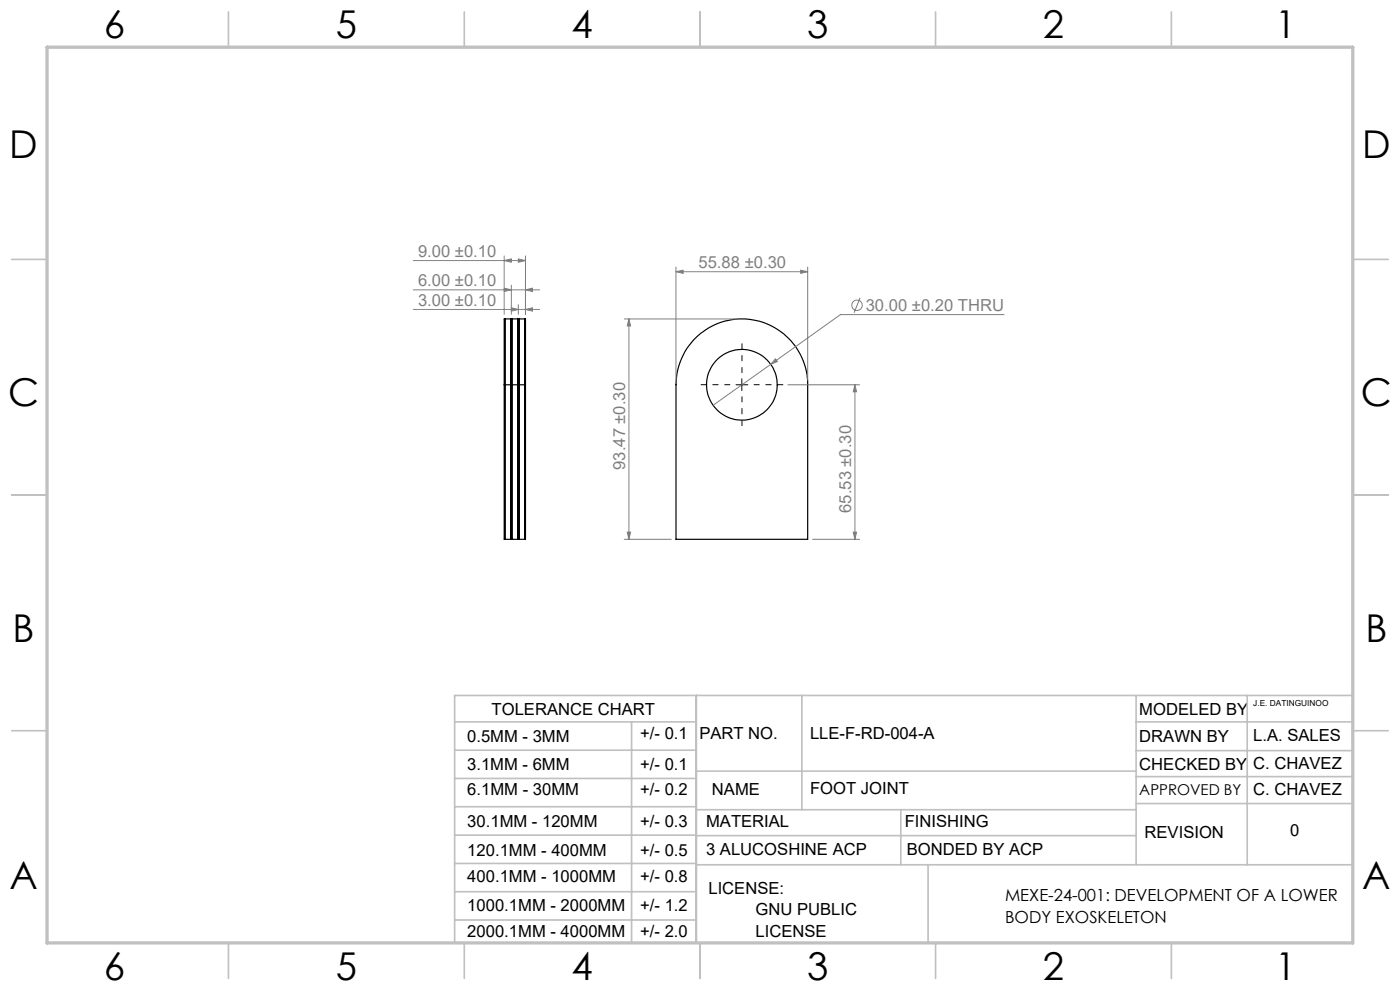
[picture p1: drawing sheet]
<svg xmlns="http://www.w3.org/2000/svg" width="297mm" height="210mm" viewBox="0 0 297 210" stroke-linecap="round" stroke-linejoin="round" font-family="sans-serif">
<g fill="none" stroke="#000" stroke-width=".25">
<path d="M107.1 67.7v46.7M108.3 67.7v46.7M108.5 67.7v46.7M108.6 67.7v46.7M109.9 67.7v46.7M110 67.7v46.7M110.1 67.7v46.7M111.3 67.7v46.7M147.5 71.7a14 14 0 0 1 15.2-3 14 14 0 0 1 8.6 12.9v32.8h-27.9v-32.8a14.2 14.2 0 0 1 4.1-9.9zM107 81.6v-13.9h4.5v13.9M107 81.6h4.5M107 81.6v32.8h4.5v-32.8"/>
<circle cx="157.4" cy="81.6" r="7.5"/>
</g>
<g fill="none" stroke="#808080" stroke-width=".21">
<path d="M87.7 55.3h23.8M107 55.3l1.5-.4v.7zM107 54.3v12.4M110 54.9l1.5 .4-1.5 .3zM111.5 54.3v12.4M143.4 57.6l1.5-.3v.7zM143.4 56.6v24M143.4 57.6h27.9M169.9 57.3l1.4 .3-1.4 .4zM171.3 56.6v24M87.7 65.6h26.8M87.7 61.5h26.8"/>
<path d="M107 61.1l1.5 .4-1.5 .3zM108.5 65.3l1.5 .3-1.5 .4zM108.5 60.5v6.2M110 64.6v2.1M111.5 65.6l1.5-.3v.7zM111.5 61.5l1.5-.4v.7zM132.4 67.7h24M133.4 67.7l.4 1.4h-.7zM133.4 67.7v46.7M163.5 77.3l-12.2 8.7M164.5 76.1l.4 .6-1.4 .6zM182.5 63.2l-1.3 3.1"/>
<path d="M213 66.7h-34.7l-14.8 10.6M167.1 81.6h15.3M181.4 81.6l.3 1.5h-.7zM181.4 81.6v32.8M132.4 114.4h10M133.1 112.9h.7l-.4 1.5zM172.4 114.4h10M181 112.9h.7l-.3 1.5z"/>
<circle cx="181.8" cy="64.7" r="1.1"/>
</g>
<path d="M157.4 79.1v-6.2M154.9 81.6h-6.2M157.4 84.1v6.3M159.9 81.6h6.3" fill="none" stroke="#000" stroke-width=".21" stroke-dasharray="15.2 1.3 1.3 1.3" stroke-dashoffset="14" stroke-linecap="butt"/>
<path d="M156.1 81.6h2.5M157.4 80.4v2.5" fill="none" stroke="#000" stroke-width=".21"/>
<g fill="none" stroke="#c0c0c0" stroke-width=".35">
<path d="M48.5 2.5v7.5M98.5 2.5v7.5M148.5 2.5v7.5M198.5 2.5v7.5M248.5 2.5v7.5M2.5 55h7.5M287 55h7.5M2.5 105h7.5M287 105h7.5M2.5 155h7.5M96.4 147.5h190.6v52.5h-190.6zM96.4 153.1h51.3"/>
<path d="M96.4 159.1h51.3M134 153.1v46.9M147.7 147.5v52.5M170.1 147.5v24.3M241 147.5v35.9M241 153.1h46M241 159.2h46M264.6 147.5v35.9M287 155h7.5M96.4 165.1h51.3M96.4 171.1h51.3M96.4 177.2h51.3"/>
<path d="M147.7 163.6h93.3M147.7 171.8h93.3M147.7 177.3h93.3M191.1 171.8v11.6M241 164.7h46M241 170.5h46M96.4 183.2h51.3M96.4 189.2h51.3M96.4 195.1h51.3M147.7 183.4h139.3M196.9 183.4v16.6M48.5 200v7.5"/>
<path d="M98.5 200v7.5M148.5 200v7.5M198.5 200v7.5M248.5 200v7.5"/>
</g>
<path d="M10 10h277v190h-277z" fill="none" stroke="#c0c0c0" stroke-width=".7"/>
<g fill="#808080">
<path d="M111.5 65.6l1.5-.3v.7zM108.5 65.3l1.5 .3-1.5 .4zM111.5 61.5l1.5-.4v.7zM107 61.1l1.5 .4-1.5 .3z"/>
<path d="M107 55.3l1.5-.4v.7zM110 54.9l1.5 .4-1.5 .3zM164.5 76.1l-1 1.2 1.4-.6zM143.4 57.6l1.5-.3v.7zM169.9 57.3l1.4 .3-1.4 .4z"/>
<path d="M133.4 67.7l.4 1.4h-.7zM133.1 112.9h.7l-.4 1.5zM181.4 81.6l.3 1.5h-.7zM181 112.9h.7l-.3 1.5z"/>
</g>
<g font-size="8.1">
<text x="22" y="8">6</text>
<text x="71.2" y="8">5</text>
<text x="121.2" y="8">4</text>
<text x="171.2" y="8">3</text>
<text x="221.2" y="8">2</text>
<text x="270.5" y="8">1</text>
<text x="2" y="33.6">D</text>
<text x="289" y="33.6">D</text>
<text x="1.7" y="86.1">C</text>
<text x="288.7" y="86.1">C</text>
<text x="2.7" y="136.1">B</text>
<text x="289.7" y="136.1">B</text>
<text x="2" y="188.6">A</text>
<text x="289" y="188.6">A</text>
<text x="22" y="208">6</text>
<text x="71.2" y="208">5</text>
<text x="121.2" y="208">4</text>
<text x="171.2" y="208">3</text>
<text x="221.2" y="208">2</text>
<text x="270.5" y="208">1</text>
</g>
<g font-size="3.5" fill="#808080">
<text x="88.7" y="54.5">9.00 ±0.10</text>
<text x="148.2" y="56.8">55.88 ±0.30</text>
<text x="88.7" y="64.8">3.00 ±0.10</text>
<text x="88.7" y="60.7">6.00 ±0.10</text>
<text x="183.6" y="65.9">30.00 ±0.20 THRU</text>
<text x="132.6" y="99.7" transform="rotate(-90 132.6 99.7)">93.47 ±0.30</text>
<text x="180.6" y="108.8" transform="rotate(-90 180.6 108.8)">65.53 ±0.30</text>
</g>
<g font-size="3.5">
<text x="104.3" y="151.7">TOLERANCE CHART</text>
<text x="241.7" y="151.7">MODELED BY</text>
<text x="99.1" y="157.5">0.5MM - 3MM</text>
<text x="135.8" y="156.7">+/- 0.1</text>
<text x="148.4" y="156.7">PART NO.</text>
<text x="171.8" y="156.9">LLE-F-RD-004-A</text>
<text x="241.7" y="157.5">DRAWN BY</text>
<text x="265.9" y="157.2">L.A. SALES</text>
<text x="99.1" y="163.3">3.1MM - 6MM</text>
<text x="135.8" y="163.3">+/- 0.1</text>
<text x="241.7" y="163.3">CHECKED BY</text>
<text x="265.9" y="163.2">C. CHAVEZ</text>
<text x="99.1" y="168.6">6.1MM - 30MM</text>
<text x="135.8" y="168.6">+/- 0.2</text>
<text x="151" y="168.6">NAME</text>
<text x="171.8" y="168.4">FOOT JOINT</text>
<text x="265.9" y="168.7">C. CHAVEZ</text>
<text x="99.1" y="175.4">30.1MM - 120MM</text>
<text x="135.8" y="175.4">+/- 0.3</text>
<text x="149.8" y="175.4">MATERIAL</text>
<text x="191.9" y="175.4">FINISHING</text>
<text x="242.8" y="177.8">REVISION</text>
<text x="273.7" y="177.3">0</text>
<text x="99.1" y="181.6">120.1MM - 400MM</text>
<text x="135.8" y="181.6">+/- 0.5</text>
<text x="149.8" y="181.3">3 ALUCOSHINE ACP</text>
<text x="192.3" y="181.3">BONDED BY ACP</text>
<text x="99.1" y="187">400.1MM - 1000MM</text>
<text x="135.8" y="187">+/- 0.8</text>
<text x="150.3" y="189.6">LICENSE:</text>
<text x="213.2" y="191.2">MEXE-24-001: DEVELOPMENT OF A LOWER</text>
<text x="99.1" y="193.3">1000.1MM - 2000MM</text>
<text x="135.8" y="193.3">+/- 1.2</text>
<text x="160.3" y="194.1">GNU PUBLIC</text>
<text x="213.2" y="195.7">BODY EXOSKELETON</text>
<text x="99.1" y="198.7">2000.1MM - 4000MM</text>
<text x="135.8" y="198.7">+/- 2.0</text>
<text x="160.3" y="198.7">LICENSE</text>
</g>
<text font-size="3.2" x="241.7" y="168.6">APPROVED BY</text>
<text font-size="1.8" x="265.9" y="149.8">J.E. DATINGUINOO</text>
</svg>
